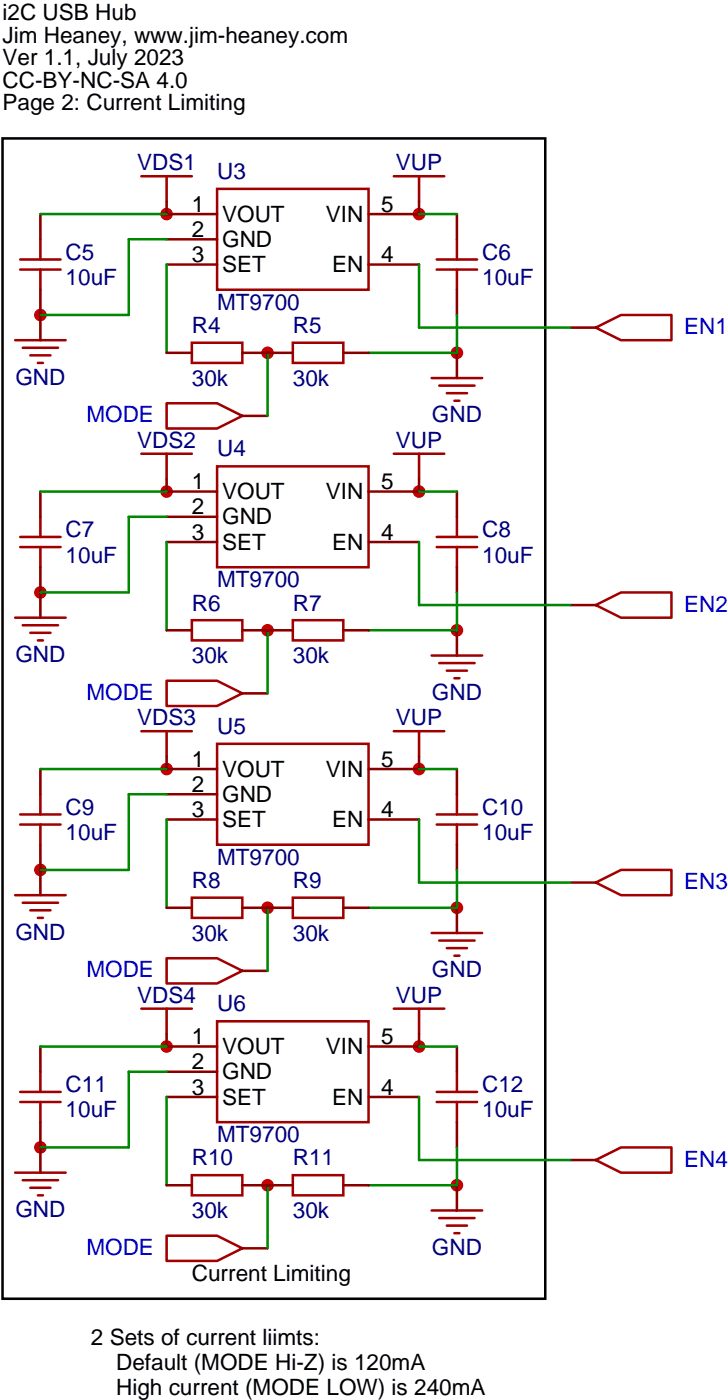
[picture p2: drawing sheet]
<svg xmlns="http://www.w3.org/2000/svg" width="102mm" height="196mm" viewBox="0 0 102 196" stroke-linecap="round" stroke-linejoin="round" font-family="sans-serif">
<g fill="#c00">
<circle cx="5.6" cy="44.1" r=".88"/>
<circle cx="23.3" cy="29.9" r=".88"/>
<circle cx="5.6" cy="82.9" r=".88"/>
<circle cx="63.9" cy="88.1" r=".88"/>
<circle cx="23.3" cy="68.7" r=".88"/>
<circle cx="58.6" cy="68.7" r=".88"/>
<circle cx="5.6" cy="121.7" r=".88"/>
<circle cx="63.9" cy="127" r=".88"/>
<circle cx="23.3" cy="107.6" r=".88"/>
<circle cx="58.6" cy="107.6" r=".88"/>
<circle cx="5.6" cy="160.5" r=".88"/>
<circle cx="63.9" cy="165.8" r=".88"/>
<circle cx="23.3" cy="146.4" r=".88"/>
<circle cx="58.6" cy="146.4" r=".88"/>
<circle cx="58.6" cy="29.9" r=".88"/>
<circle cx="63.9" cy="49.3" r=".88"/>
<circle cx="37.4" cy="165.8" r=".88"/>
<circle cx="37.4" cy="127" r=".88"/>
<circle cx="37.4" cy="88.1" r=".88"/>
<circle cx="37.4" cy="49.3" r=".88"/>
</g>
<g fill="none" stroke="#a10000" stroke-width=".35">
<path d="M2.8 37.7h5.7M2.8 36.3h5.7M5.6 33.5v2.8M5.6 37.7v2.8M19.8 24.6h7M23.3 24.6v3.6M30.3 26.4h21.2v14.1h-21.2zM55 24.6h7.1M58.6 24.6v3.6M61 37.7h5.7M61 36.3h5.7M63.9 33.5v2.8"/>
<path d="M63.9 37.7v2.8M2.1 47.6h7.1M3.2 48.6h4.9M4.2 49.7h2.9M5.3 50.8h.7M23.3 56.4h7l3.6 1.8-3.6 1.7h-7zM26.8 47.9h7.1v2.9h-7.1zM40.9 47.9h7.1v2.9h-7.1zM60.3 52.9h7.1M61.4 53.9h4.9M62.4 55h2.9M63.5 56h.7"/>
<path d="M83.3 45.8l3.5-1.7h7v3.5h-7zM2.8 76.5h5.7M2.8 75.1h5.7M5.6 72.3v2.8M5.6 76.5v2.8M19.8 63.5h7M23.3 63.5v3.5M30.3 65.2h21.2v14.1h-21.2zM55 63.5h7.1M58.6 63.5v3.5M61 76.5h5.7M61 75.1h5.7"/>
<path d="M63.9 72.3v2.8M63.9 76.5v2.8M2.1 86.4h7.1M3.2 87.4h4.9M4.2 88.5h2.9M5.3 89.6h.7M23.3 95.2h7l3.6 1.8-3.6 1.7h-7zM26.8 86.7h7.1v2.9h-7.1zM40.9 86.7h7.1v2.9h-7.1zM60.3 91.7h7.1M61.4 92.7h4.9M62.4 93.8h2.9"/>
<path d="M63.5 94.9h.7M83.3 84.6l3.5-1.7h7v3.5h-7zM2.8 115.3h5.7M2.8 113.9h5.7M5.6 111.1v2.8M5.6 115.3v2.8M19.8 102.3h7M23.3 102.3v3.5M30.3 104h21.2v14.1h-21.2zM55 102.3h7.1M58.6 102.3v3.5M61 115.3h5.7"/>
<path d="M61 113.9h5.7M63.9 111.1v2.8M63.9 115.3v2.8M2.1 125.2h7.1M3.2 126.2h4.9M4.2 127.3h2.9M5.3 128.4h.7M23.3 134h7l3.6 1.8-3.6 1.7h-7zM26.8 125.5h7.1v2.9h-7.1zM40.9 125.5h7.1v2.9h-7.1zM60.3 130.5h7.1M61.4 131.5h4.9"/>
<path d="M62.4 132.6h2.9M63.5 133.7h.7M83.3 123.4l3.5-1.7h7v3.5h-7zM2.8 154.1h5.7M2.8 152.7h5.7M5.6 149.9v2.8M5.6 154.1v2.8M19.8 141.1h7M23.3 141.1v3.5M30.3 142.8h21.2v14.1h-21.2zM55 141.1h7.1M58.6 141.1v3.5"/>
<path d="M61 154.1h5.7M61 152.7h5.7M63.9 149.9v2.8M63.9 154.1v2.8M2.1 164h7.1M3.2 165.1h4.9M4.2 166.1h2.9M5.3 167.2h.7M23.3 172.8h7l3.6 1.8-3.6 1.7h-7zM26.8 164.3h7.1v2.9h-7.1zM40.9 164.3h7.1v2.9h-7.1zM60.3 169.3h7.1"/>
<path d="M61.4 170.3h4.9M62.4 171.4h2.9M63.5 172.5h.7M83.3 162.2l3.5-1.7h7v3.5h-7z"/>
</g>
<g fill="none" stroke="#870000" stroke-width=".35">
<path d="M5.6 29.9v3.6M23.3 28.2v1.7h7M23.3 33.5h7M23.3 37h7M51.5 37h7.1M58.6 28.2v1.7h-7.1M63.9 29.9v3.6M5.6 40.5v7.1M23.3 49.3h3.5M33.9 58.2h3.5M33.9 49.3h7M48 49.3h3.5"/>
<path d="M63.9 40.5v3.6M63.9 49.3v3.6M79.7 45.8h3.6M5.6 68.7v3.6M5.6 79.3v7.1M23.3 67v1.7h7M23.3 72.3h7M23.3 75.8h7M51.5 75.8h7.1M58.6 67v1.7h-7.1M63.9 68.7v3.6M63.9 79.3v3.6"/>
<path d="M23.3 88.1h3.5M33.9 97h3.5M33.9 88.1h7M48 88.1h3.5M63.9 88.1v3.6M79.7 84.6h3.6M5.6 107.6v3.5M5.6 118.1v7.1M23.3 105.8v1.8h7M23.3 111.1h7M23.3 114.6h7M51.5 114.6h7.1"/>
<path d="M58.6 105.8v1.8h-7.1M63.9 107.6v3.5M63.9 118.1v3.6M23.3 127h3.5M33.9 135.8h3.5M33.9 127h7M48 127h3.5M63.9 127v3.5M79.7 123.4h3.6M5.6 146.4v3.5M5.6 156.9v7.1M23.3 144.6v1.8h7"/>
<path d="M23.3 149.9h7M23.3 153.4h7M51.5 153.4h7.1M58.6 144.6v1.8h-7.1M63.9 146.4v3.5M63.9 156.9v3.6M23.3 165.8h3.5M33.9 174.6h3.5M33.9 165.8h7M48 165.8h3.5M63.9 165.8v3.5M79.7 162.2h3.6"/>
</g>
<g fill="none" stroke="#008700" stroke-width=".35">
<path d="M5.6 29.9h17.7M23.3 33.5h-5.3v10.6h-12.4M23.3 37v12.3M58.6 29.9h5.3M58.6 37v8.8h21.1M37.4 49.3v8.9M63.9 44.1v5.2h-12.4M5.6 68.7h17.7M23.3 72.3h-5.3v10.6h-12.4M23.3 75.8v12.3M58.6 68.7h5.3M58.6 75.8v8.8h21.1"/>
<path d="M37.4 88.1v8.9M63.9 82.9v5.2h-12.4M5.6 107.6h17.7M23.3 111.1h-5.3v10.6h-12.4M23.3 114.6v12.4M58.6 107.6h5.3M58.6 114.6v8.8h21.1M37.4 127v8.8M63.9 121.7v5.3h-12.4M5.6 146.4h17.7M23.3 149.9h-5.3v10.6h-12.4M23.3 153.4v12.4"/>
<path d="M58.6 146.4h5.3M58.6 153.4v8.8h21.1M37.4 165.8v8.8M63.9 160.5v5.3h-12.4"/>
</g>
<path d="M.4 19.4h75.8v162.2h-75.8z" fill="none" stroke="#000" stroke-width=".35"/>
<g font-size="3.1">
<text x=".4" y="2.8">i2C USB Hub</text>
<text x=".4" y="6">Jim Heaney, www.jim-heaney.com</text>
<text x=".4" y="9.1">Ver 1.1, July 2023</text>
<text x=".4" y="12.3">CC-BY-NC-SA 4.0</text>
<text x=".4" y="15.4">Page 2: Current Limiting</text>
<text x="26.8" y="29.6">1</text>
<text x="53.3" y="29.6">5</text>
<text x="26.8" y="33.1">2</text>
<text x="31" y="31">VOUT</text>
<text x="31" y="34.5">GND</text>
<text x="45.6" y="31">VIN</text>
<text x="26.8" y="36.7">3</text>
<text x="31" y="38.1">SET</text>
<text x="46.4" y="38.1">EN</text>
<text x="53.3" y="36.7">4</text>
<text x="26.8" y="68.4">1</text>
<text x="26.8" y="71.9">2</text>
<text x="31" y="69.8">VOUT</text>
<text x="45.6" y="69.8">VIN</text>
<text x="53.3" y="68.4">5</text>
<text x="26.8" y="75.5">3</text>
<text x="31" y="73.3">GND</text>
<text x="31" y="76.9">SET</text>
<text x="46.4" y="76.9">EN</text>
<text x="53.3" y="75.5">4</text>
<text x="26.8" y="107.2">1</text>
<text x="53.3" y="107.2">5</text>
<text x="26.8" y="110.7">2</text>
<text x="31" y="108.6">VOUT</text>
<text x="31" y="112.2">GND</text>
<text x="45.6" y="108.6">VIN</text>
<text x="26.8" y="114.3">3</text>
<text x="31" y="115.7">SET</text>
<text x="46.4" y="115.7">EN</text>
<text x="53.3" y="114.3">4</text>
<text x="26.8" y="146">1</text>
<text x="26.8" y="149.5">2</text>
<text x="31" y="147.4">VOUT</text>
<text x="45.6" y="147.4">VIN</text>
<text x="53.3" y="146">5</text>
<text x="26.8" y="153.1">3</text>
<text x="31" y="151">GND</text>
<text x="31" y="154.5">SET</text>
<text x="46.4" y="154.5">EN</text>
<text x="53.3" y="153.1">4</text>
<text x="26.8" y="179.2">Current Limiting</text>
<text x="12.7" y="188">2 Sets of current liimts:</text>
<text x="16.2" y="191.6">Default (MODE Hi-Z) is 120mA</text>
<text x="16.2" y="195.1">High current (MODE LOW) is 240mA</text>
</g>
<g font-size="3.1" fill="#000080">
<text x="19.2" y="23.8">VDS1</text>
<text x="55.3" y="23.8">VUP</text>
<text x="30.3" y="25">U3</text>
<text x="9.2" y="36.3">C5</text>
<text x="9.2" y="39.9">10uF</text>
<text x="67.4" y="36.3">C6</text>
<text x="67.4" y="39.9">10uF</text>
<text x="26.8" y="46.6">R4</text>
<text x="30.3" y="43.3">MT9700</text>
<text x="40.9" y="46.6">R5</text>
<text x="2.1" y="53.8">GND</text>
<text x="26.8" y="54">30k</text>
<text x="40.9" y="54">30k</text>
<text x="60.4" y="59.1">GND</text>
<text x="19.2" y="62.6">VDS2</text>
<text x="30.3" y="63.8">U4</text>
<text x="55.3" y="62.6">VUP</text>
<text x="9.2" y="75.1">C7</text>
<text x="67.4" y="75.1">C8</text>
<text x="9.2" y="78.7">10uF</text>
<text x="30.3" y="82.2">MT9700</text>
<text x="67.4" y="78.7">10uF</text>
<text x="26.8" y="85.4">R6</text>
<text x="40.9" y="85.4">R7</text>
<text x="2.1" y="92.6">GND</text>
<text x="26.8" y="92.8">30k</text>
<text x="40.9" y="92.8">30k</text>
<text x="19.2" y="101.4">VDS3</text>
<text x="55.3" y="101.4">VUP</text>
<text x="60.4" y="97.9">GND</text>
<text x="30.3" y="102.6">U5</text>
<text x="9.2" y="113.9">C9</text>
<text x="67.4" y="113.9">C10</text>
<text x="9.2" y="117.5">10uF</text>
<text x="67.4" y="117.5">10uF</text>
<text x="26.8" y="124.2">R8</text>
<text x="30.3" y="121">MT9700</text>
<text x="40.9" y="124.2">R9</text>
<text x="2.1" y="131.4">GND</text>
<text x="26.8" y="131.6">30k</text>
<text x="40.9" y="131.6">30k</text>
<text x="60.4" y="136.7">GND</text>
<text x="19.2" y="140.2">VDS4</text>
<text x="30.3" y="141.4">U6</text>
<text x="55.3" y="140.2">VUP</text>
<text x="9.2" y="152.8">C11</text>
<text x="67.4" y="152.8">C12</text>
<text x="9.2" y="156.3">10uF</text>
<text x="30.3" y="159.8">MT9700</text>
<text x="67.4" y="156.3">10uF</text>
<text x="26.8" y="163">R10</text>
<text x="40.9" y="163">R11</text>
<text x="2.1" y="170.2">GND</text>
<text x="26.8" y="170.4">30k</text>
<text x="40.9" y="170.4">30k</text>
<text x="60.4" y="175.5">GND</text>
</g>
<g font-size="3.1" fill="#00f">
<text x="95.6" y="46.7">EN1</text>
<text x="12.1" y="59.1">MODE</text>
<text x="95.6" y="85.5">EN2</text>
<text x="12.1" y="97.9">MODE</text>
<text x="95.6" y="124.3">EN3</text>
<text x="12.1" y="136.7">MODE</text>
<text x="95.6" y="163.1">EN4</text>
<text x="12.1" y="175.5">MODE</text>
</g>
</svg>
